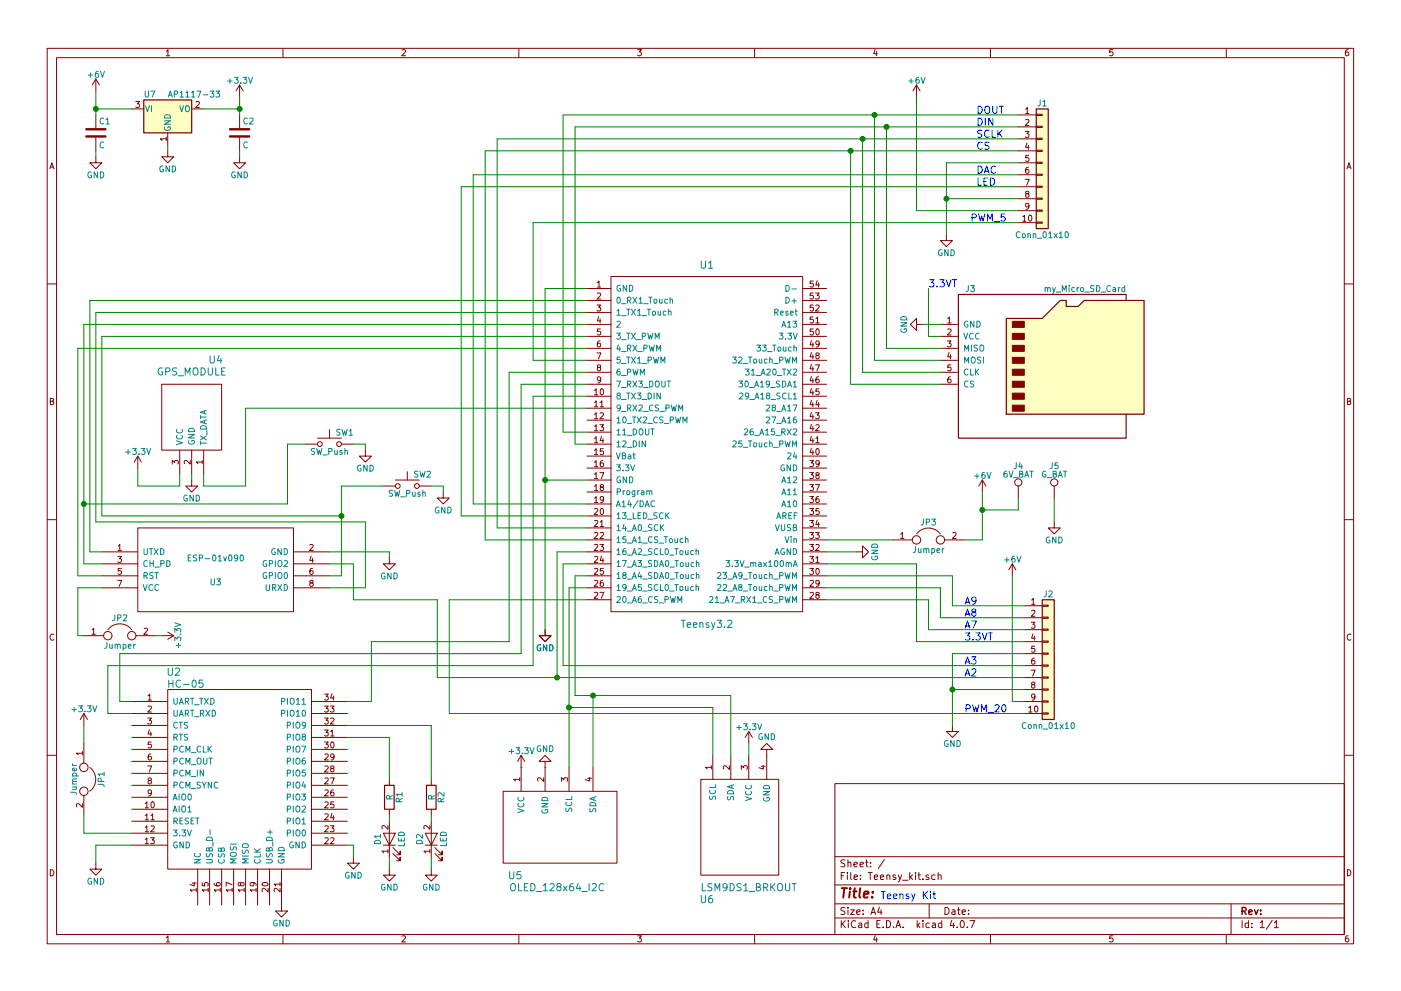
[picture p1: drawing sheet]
EESchema Schematic File Version 2
LIBS:power
LIBS:device
LIBS:switches
LIBS:relays
LIBS:motors
LIBS:transistors
LIBS:conn
LIBS:linear
LIBS:regul
LIBS:74xx
LIBS:cmos4000
LIBS:adc-dac
LIBS:memory
LIBS:xilinx
LIBS:microcontrollers
LIBS:dsp
LIBS:microchip
LIBS:analog_switches
LIBS:motorola
LIBS:texas
LIBS:intel
LIBS:audio
LIBS:interface
LIBS:digital-audio
LIBS:philips
LIBS:display
LIBS:cypress
LIBS:siliconi
LIBS:opto
LIBS:atmel
LIBS:contrib
LIBS:valves
LIBS:teensy
LIBS:ESP8266
LIBS:bt-hc-05
LIBS:my_parts
LIBS:Teensy_kit-cache
EELAYER 25 0
EELAYER END
$Descr A4 11693 8268
encoding utf-8
Sheet 1 1
Title ""
Date ""
Rev ""
Comp ""
Comment1 ""
Comment2 ""
Comment3 ""
Comment4 ""
$EndDescr
$Comp
L GND #PWR01
U 1 1
P 3600 7250
F 0 "#PWR01" H 3600 7000 50  0001 C CNN
F 1 "GND" H 3600 7100 50  0000 C CNN
F 2 "" H 3600 7250 50  0001 C CNN
F 3 "" H 3600 7250 50  0001 C CNN
	1    3600 7250
	1    0    0    -1  
$EndComp
$Comp
L R R2
U 1 1
P 3600 6650
F 0 "R2" V 3680 6650 50  0000 C CNN
F 1 "R" V 3600 6650 50  0000 C CNN
F 2 "Resistors_SMD:R_0805" V 3530 6650 50  0001 C CNN
F 3 "" H 3600 6650 50  0001 C CNN
	1    3600 6650
	1    0    0    -1  
$EndComp
$Comp
L R R1
U 1 1
P 3250 6650
F 0 "R1" V 3330 6650 50  0000 C CNN
F 1 "R" V 3250 6650 50  0000 C CNN
F 2 "Resistors_SMD:R_0805" V 3180 6650 50  0001 C CNN
F 3 "" H 3250 6650 50  0001 C CNN
	1    3250 6650
	1    0    0    -1  
$EndComp
$Comp
L Teensy3.2 U1
U 1 1
P 5900 3700
F 0 "U1" H 5900 5200 60  0000 C CNN
F 1 "Teensy3.2" H 5900 2200 60  0000 C CNN
F 2 "teensy:Teensy30_31_32_LC" H 5900 2900 60  0001 C CNN
F 3 "" H 5900 2900 60  0000 C CNN
	1    5900 3700
	1    0    0    -1  
$EndComp
$Comp
L GND #PWR02
U 1 1
P 4550 5250
F 0 "#PWR02" H 4550 5000 50  0001 C CNN
F 1 "GND" H 4550 5100 50  0000 C CNN
F 2 "" H 4550 5250 50  0001 C CNN
F 3 "" H 4550 5250 50  0001 C CNN
	1    4550 5250
	1    0    0    -1  
$EndComp
$Comp
L ESP-01v090 U3
U 1 1
P 1800 4750
F 0 "U3" H 1800 4650 50  0000 C CNN
F 1 "ESP-01v090" H 1800 4850 50  0000 C CNN
F 2 "ESP8266:ESP-01" H 1800 4750 50  0001 C CNN
F 3 "" H 1800 4750 50  0001 C CNN
	1    1800 4750
	1    0    0    -1  
$EndComp
$Comp
L HC-05 U2
U 1 1
P 2000 6450
F 0 "U2" H 1450 7300 60  0000 C CNN
F 1 "HC-05" H 1550 7200 60  0000 C CNN
F 2 "radio_module_footprints:HC-05" H 1100 7300 60  0001 C CNN
F 3 "" H 1100 7300 60  0000 C CNN
	1    2000 6450
	1    0    0    -1  
$EndComp
$Comp
L GND #PWR03
U 1 1
P 4550 5250
F 0 "#PWR03" H 4550 5000 50  0001 C CNN
F 1 "GND" H 4550 5100 50  0000 C CNN
F 2 "" H 4550 5250 50  0001 C CNN
F 3 "" H 4550 5250 50  0001 C CNN
	1    4550 5250
	1    0    0    -1  
$EndComp
$Comp
L GND #PWR04
U 1 1
P 800 7200
F 0 "#PWR04" H 800 6950 50  0001 C CNN
F 1 "GND" H 800 7050 50  0000 C CNN
F 2 "" H 800 7200 50  0001 C CNN
F 3 "" H 800 7200 50  0001 C CNN
	1    800  7200
	1    0    0    -1  
$EndComp
$Comp
L GND #PWR05
U 1 1
P 2950 7150
F 0 "#PWR05" H 2950 6900 50  0001 C CNN
F 1 "GND" H 2950 7000 50  0000 C CNN
F 2 "" H 2950 7150 50  0001 C CNN
F 3 "" H 2950 7150 50  0001 C CNN
	1    2950 7150
	1    0    0    -1  
$EndComp
$Comp
L GND #PWR06
U 1 1
P 3250 4650
F 0 "#PWR06" H 3250 4400 50  0001 C CNN
F 1 "GND" H 3250 4500 50  0000 C CNN
F 2 "" H 3250 4650 50  0001 C CNN
F 3 "" H 3250 4650 50  0001 C CNN
	1    3250 4650
	1    0    0    -1  
$EndComp
Text Notes 7350 7500 0    60   ~ 0
Teensy Kit\n
$Comp
L +6V #PWR07
U 1 1
P 800 750
F 0 "#PWR07" H 800 600 50  0001 C CNN
F 1 "+6V" H 800 890 50  0000 C CNN
F 2 "" H 800 750 50  0001 C CNN
F 3 "" H 800 750 50  0001 C CNN
	1    800  750 
	1    0    0    -1  
$EndComp
$Comp
L +6V #PWR08
U 1 1
P 8200 4100
F 0 "#PWR08" H 8200 3950 50  0001 C CNN
F 1 "+6V" H 8200 4240 50  0000 C CNN
F 2 "" H 8200 4100 50  0001 C CNN
F 3 "" H 8200 4100 50  0001 C CNN
	1    8200 4100
	1    0    0    -1  
$EndComp
$Comp
L GND #PWR09
U 1 1
P 7150 4600
F 0 "#PWR09" H 7150 4350 50  0001 C CNN
F 1 "GND" H 7150 4450 50  0000 C CNN
F 2 "" H 7150 4600 50  0001 C CNN
F 3 "" H 7150 4600 50  0001 C CNN
	1    7150 4600
	0    -1   -1   0   
$EndComp
$Comp
L +3.3V #PWR010
U 1 1
P 1350 5300
F 0 "#PWR010" H 1350 5150 50  0001 C CNN
F 1 "+3.3V" H 1350 5440 50  0000 C CNN
F 2 "" H 1350 5300 50  0001 C CNN
F 3 "" H 1350 5300 50  0001 C CNN
	1    1350 5300
	0    1    1    0   
$EndComp
$Comp
L LED D1
U 1 1
P 3250 7000
F 0 "D1" H 3250 7100 50  0000 C CNN
F 1 "LED" H 3250 6900 50  0000 C CNN
F 2 "Resistors_SMD:R_0402" H 3250 7000 50  0001 C CNN
F 3 "" H 3250 7000 50  0001 C CNN
	1    3250 7000
	0    -1   -1   0   
$EndComp
$Comp
L LED D2
U 1 1
P 3600 7000
F 0 "D2" H 3600 7100 50  0000 C CNN
F 1 "LED" H 3600 6900 50  0000 C CNN
F 2 "Resistors_SMD:R_0402" H 3600 7000 50  0001 C CNN
F 3 "" H 3600 7000 50  0001 C CNN
	1    3600 7000
	0    -1   -1   0   
$EndComp
$Comp
L GND #PWR011
U 1 1
P 3250 7250
F 0 "#PWR011" H 3250 7000 50  0001 C CNN
F 1 "GND" H 3250 7100 50  0000 C CNN
F 2 "" H 3250 7250 50  0001 C CNN
F 3 "" H 3250 7250 50  0001 C CNN
	1    3250 7250
	1    0    0    -1  
$EndComp
$Comp
L OLED_128x64_I2C U5
U 1 1
P 4750 6700
F 0 "U5" H 4300 6100 60  0000 C CNN
F 1 "OLED_128x64_I2C" H 4650 6000 60  0000 C CNN
F 2 "teensy:OLED" H 4750 6700 60  0001 C CNN
F 3 "" H 4750 6700 60  0001 C CNN
	1    4750 6700
	1    0    0    -1  
$EndComp
$Comp
L LSM9DS1_BRKOUT U6
U 1 1
P 6250 7250
F 0 "U6" H 5900 7000 60  0000 C CNN
F 1 "LSM9DS1_BRKOUT" H 6250 7100 60  0000 C CNN
F 2 "teensy:IMU" H 6200 7000 60  0001 C CNN
F 3 "" H 6200 7000 60  0001 C CNN
	1    6250 7250
	1    0    0    -1  
$EndComp
$Comp
L GPS_MODULE U4
U 1 1
P 1600 3200
F 0 "U4" H 1400 3000 60  0000 C CNN
F 1 "GPS_MODULE" H 1600 3100 60  0000 C CNN
F 2 "teensy:GPS" H 1600 3200 60  0001 C CNN
F 3 "" H 1600 3200 60  0001 C CNN
	1    1600 3200
	-1   0    0    1   
$EndComp
$Comp
L GND #PWR012
U 1 1
P 4550 6400
F 0 "#PWR012" H 4550 6150 50  0001 C CNN
F 1 "GND" H 4550 6250 50  0000 C CNN
F 2 "" H 4550 6400 50  0001 C CNN
F 3 "" H 4550 6400 50  0001 C CNN
	1    4550 6400
	-1   0    0    1   
$EndComp
$Comp
L +3.3V #PWR013
U 1 1
P 4350 6400
F 0 "#PWR013" H 4350 6250 50  0001 C CNN
F 1 "+3.3V" H 4350 6540 50  0000 C CNN
F 2 "" H 4350 6400 50  0001 C CNN
F 3 "" H 4350 6400 50  0001 C CNN
	1    4350 6400
	1    0    0    -1  
$EndComp
$Comp
L +3.3V #PWR014
U 1 1
P 6250 6200
F 0 "#PWR014" H 6250 6050 50  0001 C CNN
F 1 "+3.3V" H 6250 6340 50  0000 C CNN
F 2 "" H 6250 6200 50  0001 C CNN
F 3 "" H 6250 6200 50  0001 C CNN
	1    6250 6200
	1    0    0    -1  
$EndComp
$Comp
L GND #PWR015
U 1 1
P 6400 6300
F 0 "#PWR015" H 6400 6050 50  0001 C CNN
F 1 "GND" H 6400 6150 50  0000 C CNN
F 2 "" H 6400 6300 50  0001 C CNN
F 3 "" H 6400 6300 50  0001 C CNN
	1    6400 6300
	-1   0    0    1   
$EndComp
$Comp
L GND #PWR016
U 1 1
P 2350 7550
F 0 "#PWR016" H 2350 7300 50  0001 C CNN
F 1 "GND" H 2350 7400 50  0000 C CNN
F 2 "" H 2350 7550 50  0001 C CNN
F 3 "" H 2350 7550 50  0001 C CNN
	1    2350 7550
	1    0    0    -1  
$EndComp
$Comp
L +3.3V #PWR017
U 1 1
P 1150 3900
F 0 "#PWR017" H 1150 3750 50  0001 C CNN
F 1 "+3.3V" H 1150 4040 50  0000 C CNN
F 2 "" H 1150 3900 50  0001 C CNN
F 3 "" H 1150 3900 50  0001 C CNN
	1    1150 3900
	1    0    0    -1  
$EndComp
$Comp
L GND #PWR018
U 1 1
P 1600 4000
F 0 "#PWR018" H 1600 3750 50  0001 C CNN
F 1 "GND" H 1600 3850 50  0000 C CNN
F 2 "" H 1600 4000 50  0001 C CNN
F 3 "" H 1600 4000 50  0001 C CNN
	1    1600 4000
	1    0    0    -1  
$EndComp
Text Label 8150 950  0    60   ~ 0
DOUT
Text Label 8150 1050 0    60   ~ 0
DIN
Text Label 8150 1150 0    60   ~ 0
SCLK
Text Label 8150 1250 0    60   ~ 0
CS
$Comp
L GND #PWR019
U 1 1
P 7900 1950
F 0 "#PWR019" H 7900 1700 50  0001 C CNN
F 1 "GND" H 7900 1800 50  0000 C CNN
F 2 "" H 7900 1950 50  0001 C CNN
F 3 "" H 7900 1950 50  0001 C CNN
	1    7900 1950
	1    0    0    -1  
$EndComp
Text Label 8100 1850 0    60   ~ 0
PWM_5
Text Label 8150 1450 0    60   ~ 0
DAC
Text Label 8150 1550 0    60   ~ 0
LED
$Comp
L +6V #PWR020
U 1 1
P 7650 800
F 0 "#PWR020" H 7650 650 50  0001 C CNN
F 1 "+6V" H 7650 940 50  0000 C CNN
F 2 "" H 7650 800 50  0001 C CNN
F 3 "" H 7650 800 50  0001 C CNN
	1    7650 800 
	1    0    0    -1  
$EndComp
Text Label 8050 5950 0    60   ~ 0
PWM_20
$Comp
L GND #PWR021
U 1 1
P 7950 6050
F 0 "#PWR021" H 7950 5800 50  0001 C CNN
F 1 "GND" H 7950 5900 50  0000 C CNN
F 2 "" H 7950 6050 50  0001 C CNN
F 3 "" H 7950 6050 50  0001 C CNN
	1    7950 6050
	1    0    0    -1  
$EndComp
$Comp
L AP1117-33 U7
U 1 1
P 1400 900
F 0 "U7" H 1250 1025 50  0000 C CNN
F 1 "AP1117-33" H 1400 1025 50  0000 L CNN
F 2 "TO_SOT_Packages_SMD:SOT-223-3_TabPin2" H 1400 1100 50  0001 C CNN
F 3 "" H 1500 650 50  0001 C CNN
	1    1400 900 
	1    0    0    -1  
$EndComp
$Comp
L +3.3V #PWR022
U 1 1
P 2000 800
F 0 "#PWR022" H 2000 650 50  0001 C CNN
F 1 "+3.3V" H 2000 940 50  0000 C CNN
F 2 "" H 2000 800 50  0001 C CNN
F 3 "" H 2000 800 50  0001 C CNN
	1    2000 800 
	1    0    0    -1  
$EndComp
$Comp
L GND #PWR023
U 1 1
P 1400 1250
F 0 "#PWR023" H 1400 1000 50  0001 C CNN
F 1 "GND" H 1400 1100 50  0000 C CNN
F 2 "" H 1400 1250 50  0001 C CNN
F 3 "" H 1400 1250 50  0001 C CNN
	1    1400 1250
	1    0    0    -1  
$EndComp
$Comp
L C C1
U 1 1
P 800 1100
F 0 "C1" H 825 1200 50  0000 L CNN
F 1 "C" H 825 1000 50  0000 L CNN
F 2 "Capacitors_SMD:C_1812" H 838 950 50  0001 C CNN
F 3 "" H 800 1100 50  0001 C CNN
	1    800  1100
	1    0    0    -1  
$EndComp
$Comp
L C C2
U 1 1
P 2000 1100
F 0 "C2" H 2025 1200 50  0000 L CNN
F 1 "C" H 2025 1000 50  0000 L CNN
F 2 "Capacitors_SMD:C_1812" H 2038 950 50  0001 C CNN
F 3 "" H 2000 1100 50  0001 C CNN
	1    2000 1100
	1    0    0    -1  
$EndComp
$Comp
L GND #PWR024
U 1 1
P 800 1300
F 0 "#PWR024" H 800 1050 50  0001 C CNN
F 1 "GND" H 800 1150 50  0000 C CNN
F 2 "" H 800 1300 50  0001 C CNN
F 3 "" H 800 1300 50  0001 C CNN
	1    800  1300
	1    0    0    -1  
$EndComp
$Comp
L GND #PWR025
U 1 1
P 2000 1300
F 0 "#PWR025" H 2000 1050 50  0001 C CNN
F 1 "GND" H 2000 1150 50  0000 C CNN
F 2 "" H 2000 1300 50  0001 C CNN
F 3 "" H 2000 1300 50  0001 C CNN
	1    2000 1300
	1    0    0    -1  
$EndComp
$Comp
L Conn_01x10 J1
U 1 1
P 8700 1350
F 0 "J1" H 8700 1850 50  0000 C CNN
F 1 "Conn_01x10" H 8700 750 50  0000 C CNN
F 2 "Pin_Headers:Pin_Header_Straight_1x10_Pitch2.54mm" H 8700 1350 50  0001 C CNN
F 3 "" H 8700 1350 50  0001 C CNN
	1    8700 1350
	1    0    0    -1  
$EndComp
$Comp
L Conn_01x10 J2
U 1 1
P 8750 5450
F 0 "J2" H 8750 5950 50  0000 C CNN
F 1 "Conn_01x10" H 8750 4850 50  0000 C CNN
F 2 "Pin_Headers:Pin_Header_Straight_1x10_Pitch2.54mm" H 8750 5450 50  0001 C CNN
F 3 "" H 8750 5450 50  0001 C CNN
	1    8750 5450
	1    0    0    -1  
$EndComp
$Comp
L +6V #PWR026
U 1 1
P 8450 4800
F 0 "#PWR026" H 8450 4650 50  0001 C CNN
F 1 "+6V" H 8450 4940 50  0000 C CNN
F 2 "" H 8450 4800 50  0001 C CNN
F 3 "" H 8450 4800 50  0001 C CNN
	1    8450 4800
	1    0    0    -1  
$EndComp
$Comp
L Jumper JP3
U 1 1
P 7750 4500
F 0 "JP3" H 7750 4650 50  0000 C CNN
F 1 "Jumper" H 7750 4420 50  0000 C CNN
F 2 "Pin_Headers:Pin_Header_Straight_1x02_Pitch2.54mm" H 7750 4500 50  0001 C CNN
F 3 "" H 7750 4500 50  0001 C CNN
	1    7750 4500
	1    0    0    -1  
$EndComp
$Comp
L Jumper JP1
U 1 1
P 700 6500
F 0 "JP1" H 700 6650 50  0000 C CNN
F 1 "Jumper" H 700 6420 50  0000 C CNN
F 2 "Pin_Headers:Pin_Header_Straight_1x02_Pitch2.54mm" H 700 6500 50  0001 C CNN
F 3 "" H 700 6500 50  0001 C CNN
	1    700  6500
	0    1    1    0   
$EndComp
$Comp
L +3.3V #PWR027
U 1 1
P 700 6050
F 0 "#PWR027" H 700 5900 50  0001 C CNN
F 1 "+3.3V" H 700 6190 50  0000 C CNN
F 2 "" H 700 6050 50  0001 C CNN
F 3 "" H 700 6050 50  0001 C CNN
	1    700  6050
	1    0    0    -1  
$EndComp
$Comp
L Jumper JP2
U 1 1
P 1000 5300
F 0 "JP2" H 1000 5450 50  0000 C CNN
F 1 "Jumper" H 1000 5220 50  0000 C CNN
F 2 "Pin_Headers:Pin_Header_Straight_1x02_Pitch2.54mm" H 1000 5300 50  0001 C CNN
F 3 "" H 1000 5300 50  0001 C CNN
	1    1000 5300
	1    0    0    -1  
$EndComp
Text Label 8050 5350 0    60   ~ 0
3.3VT
Text Label 8050 5250 0    60   ~ 0
A7
Text Label 8050 5150 0    60   ~ 0
A8
Text Label 8050 5050 0    60   ~ 0
A9
Text Label 8050 5650 0    60   ~ 0
A2
Text Label 8050 5550 0    60   ~ 0
A3
$Comp
L SW_Push SW1
U 1 1
P 2750 3700
F 0 "SW1" H 2800 3800 50  0000 L CNN
F 1 "SW_Push" H 2750 3640 50  0000 C CNN
F 2 "Buttons_Switches_SMD:SW_SPST_B3U-1000P" H 2750 3900 50  0001 C CNN
F 3 "" H 2750 3900 50  0001 C CNN
	1    2750 3700
	1    0    0    -1  
$EndComp
$Comp
L SW_Push SW2
U 1 1
P 3400 4050
F 0 "SW2" H 3450 4150 50  0000 L CNN
F 1 "SW_Push" H 3400 3990 50  0000 C CNN
F 2 "Buttons_Switches_SMD:SW_SPST_B3U-1000P" H 3400 4250 50  0001 C CNN
F 3 "" H 3400 4250 50  0001 C CNN
	1    3400 4050
	1    0    0    -1  
$EndComp
$Comp
L GND #PWR028
U 1 1
P 3700 4100
F 0 "#PWR028" H 3700 3850 50  0001 C CNN
F 1 "GND" H 3700 3950 50  0000 C CNN
F 2 "" H 3700 4100 50  0001 C CNN
F 3 "" H 3700 4100 50  0001 C CNN
	1    3700 4100
	1    0    0    -1  
$EndComp
$Comp
L GND #PWR029
U 1 1
P 3050 3750
F 0 "#PWR029" H 3050 3500 50  0001 C CNN
F 1 "GND" H 3050 3600 50  0000 C CNN
F 2 "" H 3050 3750 50  0001 C CNN
F 3 "" H 3050 3750 50  0001 C CNN
	1    3050 3750
	1    0    0    -1  
$EndComp
$Comp
L my_Micro_SD_Card J3
U 1 1
P 8750 3000
F 0 "J3" H 8100 3600 50  0000 C CNN
F 1 "my_Micro_SD_Card" H 9400 3600 50  0000 R CNN
F 2 "teensy:my_microSD" H 9900 3300 50  0001 C CNN
F 3 "" H 8750 3000 50  0001 C CNN
	1    8750 3000
	1    0    0    -1  
$EndComp
$Comp
L GND #PWR030
U 1 1
P 7700 2700
F 0 "#PWR030" H 7700 2450 50  0001 C CNN
F 1 "GND" H 7700 2550 50  0000 C CNN
F 2 "" H 7700 2700 50  0001 C CNN
F 3 "" H 7700 2700 50  0001 C CNN
	1    7700 2700
	0    1    1    0   
$EndComp
Text Label 7750 2400 0    60   ~ 0
3.3VT
Wire Wire Line
	3250 6150 3250 6500
Wire Wire Line
	3600 6050 3600 6500
Wire Wire Line
	4550 2400 4550 5250
Wire Wire Line
	4550 2400 4900 2400
Wire Wire Line
	4900 4000 4550 4000
Connection ~ 4550 4000
Wire Wire Line
	2950 7150 2950 7050
Wire Wire Line
	2950 7050 2900 7050
Wire Wire Line
	800  7200 800  7050
Wire Wire Line
	800  7050 1100 7050
Wire Wire Line
	2750 4600 3250 4600
Wire Wire Line
	4350 5450 1000 5450
Wire Wire Line
	4350 3200 4350 5450
Wire Wire Line
	4350 3200 4900 3200
Wire Wire Line
	1100 5850 1000 5850
Wire Wire Line
	1000 5850 1000 5450
Wire Wire Line
	4900 3300 4450 3300
Wire Wire Line
	4450 3300 4450 5550
Wire Wire Line
	4450 5550 900  5550
Wire Wire Line
	900  5550 900  5950
Wire Wire Line
	900  5950 1100 5950
Wire Wire Line
	850  4600 750  4600
Wire Wire Line
	750  4600 750  2500
Wire Wire Line
	750  2500 4900 2500
Wire Wire Line
	2750 4900 3050 4900
Wire Wire Line
	3050 4900 3050 4350
Wire Wire Line
	3050 4350 800  4350
Wire Wire Line
	800  4350 800  2600
Wire Wire Line
	800  2600 4900 2600
Wire Wire Line
	6900 4500 7450 4500
Wire Wire Line
	650  4900 850  4900
Wire Wire Line
	850  4800 650  4800
Wire Wire Line
	650  4800 650  2900
Wire Wire Line
	650  2900 4900 2900
Wire Wire Line
	700  4700 850  4700
Wire Wire Line
	700  2700 700  4700
Wire Wire Line
	700  2700 4900 2700
Wire Wire Line
	2850 4800 2750 4800
Wire Wire Line
	2850 4050 2850 4800
Wire Wire Line
	2850 4300 850  4300
Wire Wire Line
	850  4300 850  2800
Wire Wire Line
	850  2800 4900 2800
Wire Wire Line
	3250 6800 3250 6850
Wire Wire Line
	3600 6800 3600 6850
Wire Wire Line
	3250 7150 3250 7250
Wire Wire Line
	3600 7150 3600 7250
Wire Wire Line
	4550 6400 4550 6400
Wire Wire Line
	4350 6400 4350 6400
Wire Wire Line
	6250 6200 6250 6300
Wire Wire Line
	4750 4900 4750 6400
Wire Wire Line
	4750 5900 5950 5900
Wire Wire Line
	5950 5900 5950 6300
Wire Wire Line
	6100 5800 6100 6300
Wire Wire Line
	4800 5800 6100 5800
Wire Wire Line
	4950 5800 4950 6400
Wire Wire Line
	4750 4900 4900 4900
Connection ~ 4750 5900
Wire Wire Line
	4800 4800 4900 4800
Wire Wire Line
	4800 4800 4800 5800
Connection ~ 4950 5800
Wire Wire Line
	700  6800 700  6950
Wire Wire Line
	2900 5850 3100 5850
Wire Wire Line
	3100 5850 3100 5350
Wire Wire Line
	3100 5350 4250 5350
Wire Wire Line
	4250 5350 4250 3100
Wire Wire Line
	4250 3100 4900 3100
Wire Wire Line
	2900 6050 3600 6050
Wire Wire Line
	2900 6150 3250 6150
Wire Wire Line
	2050 3400 4900 3400
Wire Wire Line
	6900 4700 7650 4700
Wire Wire Line
	4900 3600 4700 3600
Wire Wire Line
	4700 3600 4700 950 
Wire Wire Line
	4700 950  8500 950 
Wire Wire Line
	4900 3700 4800 3700
Wire Wire Line
	4800 3700 4800 1050
Wire Wire Line
	4800 1050 8500 1050
Wire Wire Line
	4900 4400 4150 4400
Wire Wire Line
	4150 4400 4150 1150
Wire Wire Line
	4150 1150 8500 1150
Wire Wire Line
	4900 4500 4050 4500
Wire Wire Line
	4050 4500 4050 1250
Wire Wire Line
	4050 1250 8500 1250
Wire Wire Line
	8500 1350 7900 1350
Wire Wire Line
	7900 1350 7900 1950
Wire Wire Line
	4450 3000 4900 3000
Wire Wire Line
	3950 4200 4900 4200
Wire Wire Line
	3950 1450 3950 4200
Wire Wire Line
	3850 4300 4900 4300
Wire Wire Line
	3850 1550 3850 4300
Wire Wire Line
	7650 800  7650 1750
Wire Wire Line
	4450 1850 4450 3000
Wire Wire Line
	3950 1450 8500 1450
Wire Wire Line
	3850 1550 8500 1550
Wire Wire Line
	4900 5000 3750 5000
Wire Wire Line
	7650 1750 8500 1750
Wire Wire Line
	7900 1650 8500 1650
Connection ~ 7900 1650
Wire Wire Line
	4900 4600 4650 4600
Wire Wire Line
	4650 4600 4650 5650
Wire Wire Line
	4700 5550 8550 5550
Wire Wire Line
	4700 5550 4700 4700
Wire Wire Line
	4700 4700 4900 4700
Wire Wire Line
	6900 5000 7750 5000
Wire Wire Line
	7750 5000 7750 5250
Wire Wire Line
	7750 5250 8550 5250
Wire Wire Line
	6900 4900 7850 4900
Wire Wire Line
	7850 4900 7850 5150
Wire Wire Line
	7850 5150 8550 5150
Wire Wire Line
	6900 4600 7150 4600
Wire Wire Line
	6900 4800 7950 4800
Wire Wire Line
	7950 4800 7950 5050
Wire Wire Line
	7950 5050 8550 5050
Wire Wire Line
	1700 900  2000 900 
Wire Wire Line
	2000 800  2000 950 
Wire Wire Line
	1400 1200 1400 1250
Wire Wire Line
	800  900  1100 900 
Wire Wire Line
	800  750  800  950 
Connection ~ 800  900 
Wire Wire Line
	800  1250 800  1300
Wire Wire Line
	2000 1250 2000 1300
Connection ~ 2000 900 
Wire Wire Line
	4450 1850 8500 1850
Wire Wire Line
	3750 5000 3750 5950
Wire Wire Line
	3750 5950 8550 5950
Wire Wire Line
	3650 5650 8550 5650
Wire Wire Line
	8450 4800 8450 5850
Wire Wire Line
	8450 5850 8550 5850
Wire Wire Line
	7950 5450 7950 6050
Wire Wire Line
	7950 5750 8550 5750
Wire Wire Line
	7950 5450 8550 5450
Connection ~ 7950 5750
Wire Wire Line
	7650 4700 7650 5350
Wire Wire Line
	7650 5350 8550 5350
Wire Wire Line
	8200 4100 8200 4500
Wire Wire Line
	8200 4500 8050 4500
Wire Wire Line
	700  6050 700  6200
Wire Wire Line
	650  4900 650  5300
Wire Wire Line
	650  5300 700  5300
Wire Wire Line
	1300 5300 1350 5300
Wire Wire Line
	700  6950 1100 6950
Wire Wire Line
	2050 3400 2050 4050
Wire Wire Line
	1600 3950 1600 4000
Wire Wire Line
	1150 3900 1150 4050
Wire Wire Line
	1150 4050 1500 4050
Wire Wire Line
	1500 4050 1500 3950
Wire Wire Line
	2050 4050 1700 4050
Wire Wire Line
	1700 4050 1700 3950
Wire Wire Line
	3600 4050 3700 4050
Wire Wire Line
	3700 4050 3700 4100
Wire Wire Line
	2950 3700 3050 3700
Wire Wire Line
	3050 3700 3050 3750
Wire Wire Line
	2850 4050 3200 4050
Connection ~ 2850 4300
Wire Wire Line
	700  4200 2400 4200
Wire Wire Line
	2400 4200 2400 3700
Wire Wire Line
	2400 3700 2550 3700
Connection ~ 700  4200
Wire Wire Line
	7850 2700 7700 2700
Wire Wire Line
	7850 2800 7750 2800
Wire Wire Line
	7750 2800 7750 2400
Wire Wire Line
	7100 3200 7850 3200
Wire Wire Line
	7100 1250 7100 3200
Connection ~ 7100 1250
Wire Wire Line
	7200 3100 7850 3100
Wire Wire Line
	7200 1150 7200 3100
Connection ~ 7200 1150
Wire Wire Line
	7300 3000 7850 3000
Wire Wire Line
	7300 950  7300 3000
Connection ~ 7300 950 
Wire Wire Line
	7400 2900 7850 2900
Wire Wire Line
	7400 1050 7400 2900
Connection ~ 7400 1050
Wire Wire Line
	3250 4600 3250 4650
Connection ~ 4650 5650
Wire Wire Line
	3650 5650 3650 5000
Wire Wire Line
	3650 5000 2950 5000
Wire Wire Line
	2950 5000 2950 4700
Wire Wire Line
	2950 4700 2750 4700
$Comp
L TEST_1P J4
U 1 1
P 8500 4150
F 0 "J4" H 8500 4420 50  0000 C CNN
F 1 "6V_BAT" H 8500 4350 50  0000 C CNN
F 2 "Wire_Pads:SolderWirePad_single_SMD_5x10mm" H 8700 4150 50  0001 C CNN
F 3 "" H 8700 4150 50  0001 C CNN
	1    8500 4150
	1    0    0    -1  
$EndComp
Wire Wire Line
	8500 4150 8500 4250
Wire Wire Line
	8500 4250 8200 4250
Connection ~ 8200 4250
$Comp
L GND #PWR031
U 1 1
P 8800 4350
F 0 "#PWR031" H 8800 4100 50  0001 C CNN
F 1 "GND" H 8800 4200 50  0000 C CNN
F 2 "" H 8800 4350 50  0001 C CNN
F 3 "" H 8800 4350 50  0001 C CNN
	1    8800 4350
	1    0    0    -1  
$EndComp
$Comp
L TEST_1P J5
U 1 1
P 8800 4150
F 0 "J5" H 8800 4420 50  0000 C CNN
F 1 "G_BAT" H 8800 4350 50  0000 C CNN
F 2 "Wire_Pads:SolderWirePad_single_SMD_5x10mm" H 9000 4150 50  0001 C CNN
F 3 "" H 9000 4150 50  0001 C CNN
	1    8800 4150
	1    0    0    -1  
$EndComp
Wire Wire Line
	8800 4150 8800 4350
$EndSCHEMATC
